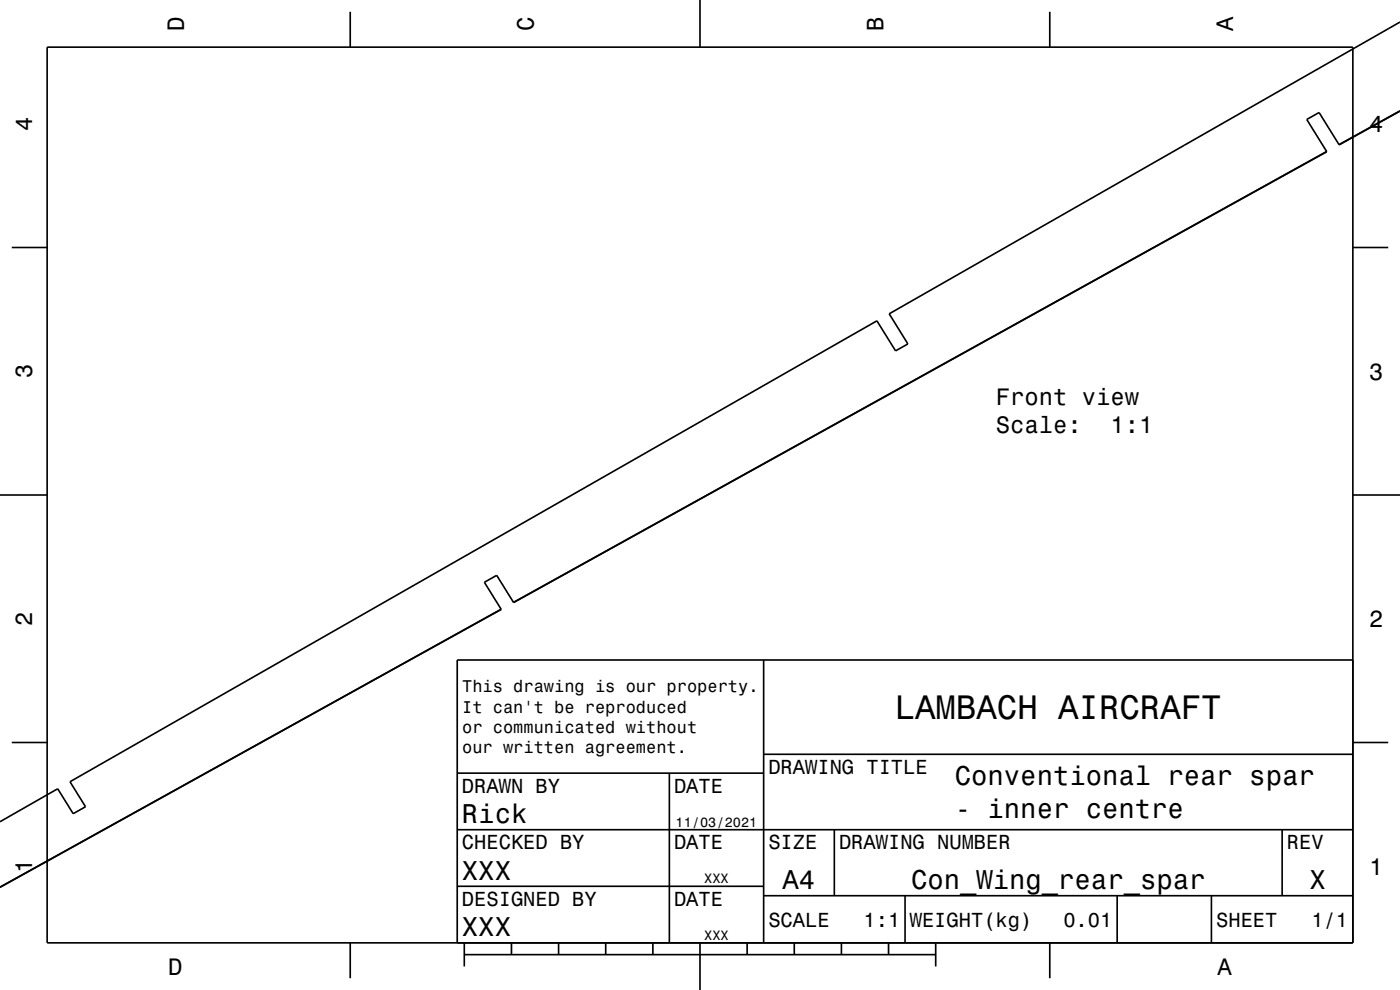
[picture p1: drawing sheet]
<svg xmlns="http://www.w3.org/2000/svg" width="297mm" height="210mm" viewBox="0 0 297 210" stroke-linecap="round" stroke-linejoin="round" font-family="sans-serif">
<g fill="none" stroke="#000" stroke-width=".35">
<path d="M10 10h277v190h-277zM74.3 2.5v7.5M148.5 0v10M222.7 2.5v7.5M297 4.7l-108.4 61.9 4 6.4-2.6 1.4-4-6.3-171.2 97.7 3.3 5.3-2.6 1.5-3.3-5.3-12.2 7M281.4 32.1l-21.9 12.2M281.4 32.1l-172.5 95.7M284.1 30.7l-4.3-6.8-2.6 1.4 4.2 6.8M297 23.5l-12.9 7.2M297 23.6l-12.9 7.1M2.5 52.5h7.5M259.6 44.3l-150.7 83.5"/>
<path d="M287 52.5h7.5M0 105h10M287 105h10M106.3 129.2l-106.3 59M108.9 127.8l-3.5-5.8-2.6 1.5 3.5 5.7M162 140v60M287 140h-190v60M2.5 157.5h7.5M287 157.5h7.5M97 176h190M97 164h65M142 164v36"/>
<path d="M162 160h125M177 176v14M272 176v14M97 188h65M162 190h125M192 190v10M237 190v10M257 190v10M74.3 200v7.5M98.5 202.5h100M98.5 200v5M108.5 200v2.5"/>
<path d="M118.5 200v2.5M128.5 200v2.5M138.5 200v2.5M148.5 200v10M158.5 200v2.5M168.5 200v2.5M178.5 200v2.5M188.5 200v2.5M198.5 200v5M222.7 200v7.5"/>
</g>
<text font-size="7.2" x="189.8" y="152.6">LAMBACH AIRCRAFT</text>
<g font-size="5.8">
<text x="202.6" y="166.6">Conventional rear spar</text>
<text x="202.6" y="173.5">- inner centre</text>
<text x="98" y="174.6">Rick</text>
<text x="98" y="186.6">XXX</text>
<text x="166" y="188.6">A4</text>
<text x="193.3" y="188.6">Con_Wing_rear_spar</text>
<text x="277.8" y="188.6">X</text>
<text x="98" y="198.6">XXX</text>
</g>
<g font-size="5">
<text x="39" y="6.5" transform="rotate(-90 39 6.5)">D</text>
<text x="113.2" y="6.5" transform="rotate(-90 113.2 6.5)">C</text>
<text x="187.4" y="6.5" transform="rotate(-90 187.4 6.5)">B</text>
<text x="261.6" y="6.5" transform="rotate(-90 261.6 6.5)">A</text>
<text x="6.8" y="27.8" transform="rotate(-90 6.8 27.8)">4</text>
<text x="290.5" y="28.1">4</text>
<text x="6.8" y="80.3" transform="rotate(-90 6.8 80.3)">3</text>
<text x="290.5" y="80.6">3</text>
<text x="211.3" y="85.9">Front view</text>
<text x="211.3" y="91.9">Scale:</text>
<text x="235.6" y="91.9">1:1</text>
<text x="6.8" y="132.8" transform="rotate(-90 6.8 132.8)">2</text>
<text x="290.5" y="133.1">2</text>
<text x="6.8" y="185.3" transform="rotate(-90 6.8 185.3)">1</text>
<text x="290.5" y="185.6">1</text>
<text x="35.7" y="206.8">D</text>
<text x="258.3" y="206.8">A</text>
</g>
<g font-size="4.3">
<text x="163" y="164.2">DRAWING TITLE</text>
<text x="98" y="168.2">DRAWN BY</text>
<text x="143" y="168.2">DATE</text>
<text x="98" y="180.2">CHECKED BY</text>
<text x="143" y="180.2">DATE</text>
<text x="163" y="180.2">SIZE</text>
<text x="178" y="180.2">DRAWING NUMBER</text>
<text x="273" y="180.2">REV</text>
<text x="98" y="192.2">DESIGNED BY</text>
<text x="143" y="192.2">DATE</text>
<text x="163" y="196.6">SCALE</text>
<text x="183.2" y="196.6">1:1</text>
<text x="193" y="196.6">WEIGHT(kg)</text>
<text x="225.6" y="196.6">0.01</text>
<text x="258" y="196.6">SHEET</text>
<text x="278.2" y="196.6">1/1</text>
</g>
<g font-size="3.6">
<text x="98.1" y="146.8">This drawing is our property.</text>
<text x="98.1" y="151.2">It can't be reproduced</text>
<text x="98.1" y="155.5">or communicated without</text>
<text x="98.1" y="159.8">our written agreement.</text>
</g>
<g font-size="2.9">
<text x="143.3" y="175.3">11/03/2021</text>
<text x="149.4" y="187.3">XXX</text>
<text x="149.4" y="199.3">XXX</text>
</g>
</svg>
